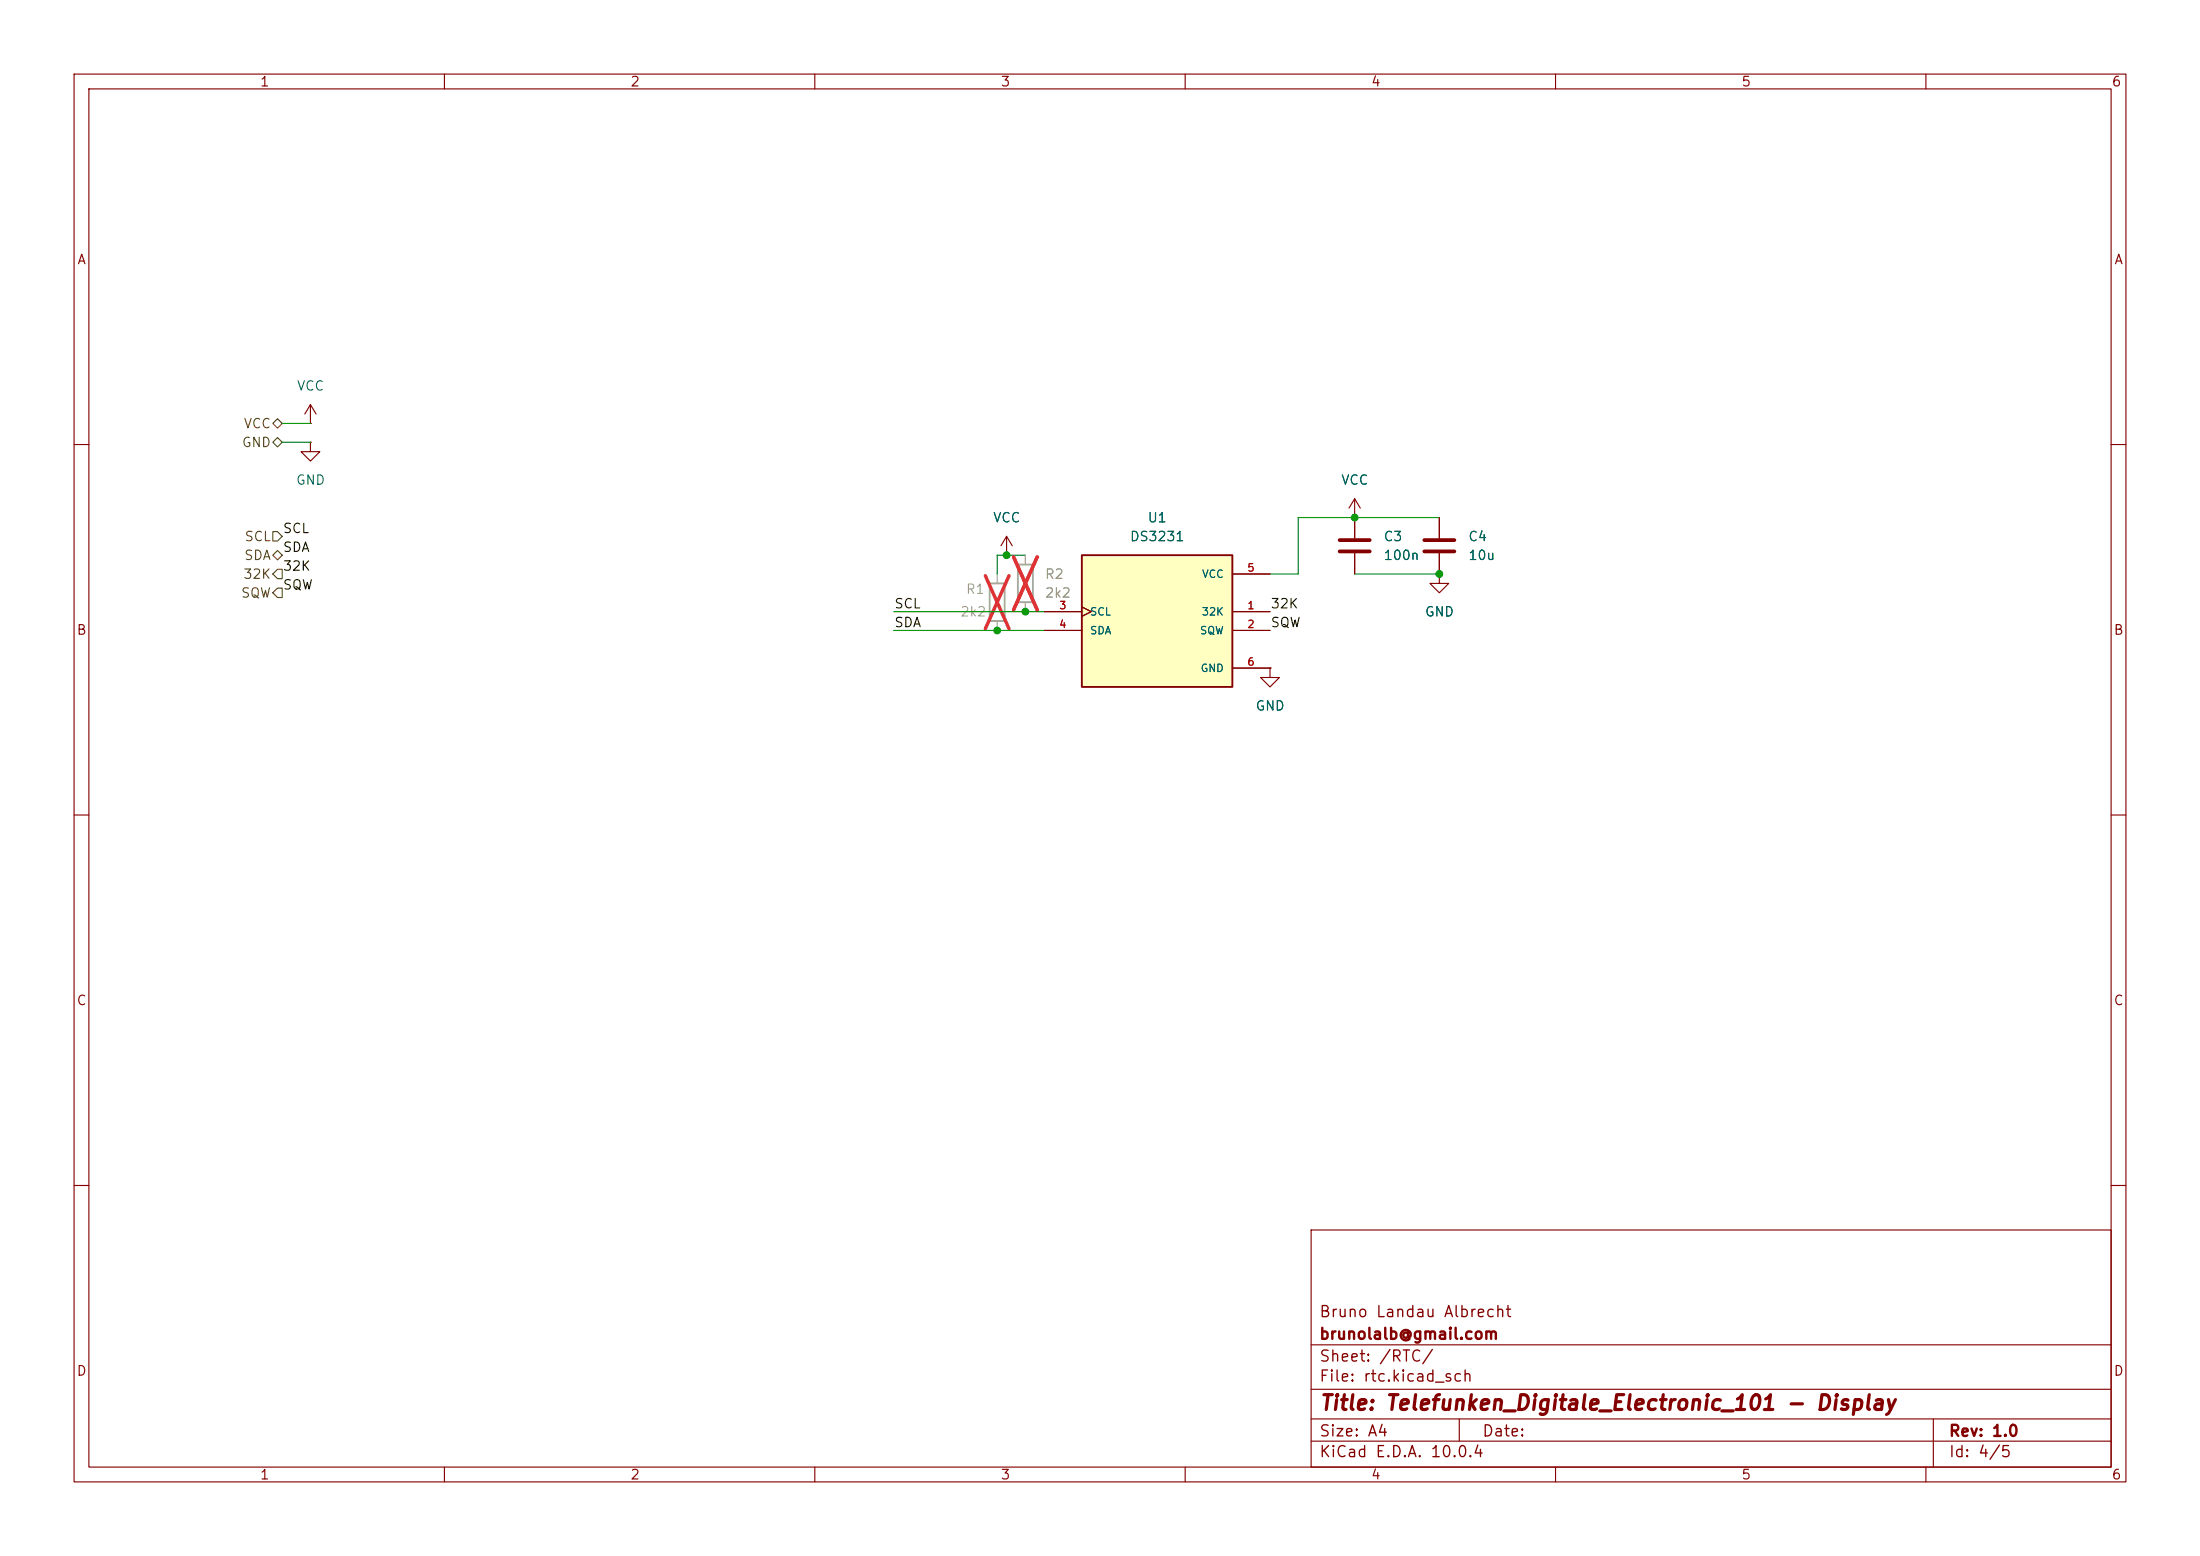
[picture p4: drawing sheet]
(kicad_sch
 (version 20260306)
 (generator "eeschema")
 (generator_version "10.0")
 (paper "A4")
 (title_block
  (title "Telefunken_Digitale_Electronic_101 - Display")
  (rev "1.0")
  (company "brunolalb@gmail.com")
  (comment 1 "Bruno Landau Albrecht"))
 (lib_symbols
  (symbol "Device:C"
   (pin_numbers (hide yes))
   (pin_names
    (offset 0.254)) (exclude_from_sim no) (in_bom yes) (on_board yes)
   (in_pos_files yes)
   (duplicate_pin_numbers_are_jumpers no)
   (property "Reference" "C" (at 0.635 2.54 0) (show_name no) (do_not_autoplace no) (effects (font (size 1.27 1.27)) (justify left)))
   (property "Value" "C" (at 0.635 -2.54 0) (show_name no) (do_not_autoplace no) (effects (font (size 1.27 1.27)) (justify left)))
   (property "Footprint" "" (at 0.9652 -3.81 0) (show_name no) (do_not_autoplace no) (hide yes) (effects (font (size 1.27 1.27))))
   (property "Datasheet" "" (at 0 0 0) (show_name no) (do_not_autoplace no) (hide yes) (effects (font (size 1.27 1.27))))
   (property "Description" "Unpolarized capacitor" (at 0 0 0) (show_name no) (do_not_autoplace no) (hide yes) (effects (font (size 1.27 1.27))))
   (symbol "C_0_1"
    (polyline (pts (xy -2.032 0.762) (xy 2.032 0.762)) (stroke (width 0.508) (type default)) (fill (type none)))
    (polyline (pts (xy -2.032 -0.762) (xy 2.032 -0.762)) (stroke (width 0.508) (type default)) (fill (type none))))
   (symbol "C_1_1"
    (pin passive line (at 0 3.81 270) (length 2.794) (name "" (effects (font (size 1.27 1.27)))) (number "1" (effects (font (size 1.27 1.27)))))
    (pin passive line (at 0 -3.81 90) (length 2.794) (name "" (effects (font (size 1.27 1.27)))) (number "2" (effects (font (size 1.27 1.27))))))
   (embedded_fonts no))
  (symbol "Device:R"
   (pin_numbers (hide yes))
   (pin_names
    (offset 0)) (exclude_from_sim no) (in_bom yes) (on_board yes)
   (in_pos_files yes)
   (duplicate_pin_numbers_are_jumpers no)
   (property "Reference" "R" (at 2.032 0 90) (show_name no) (do_not_autoplace no) (effects (font (size 1.27 1.27))))
   (property "Value" "R" (at 0 0 90) (show_name no) (do_not_autoplace no) (effects (font (size 1.27 1.27))))
   (property "Footprint" "" (at -1.778 0 90) (show_name no) (do_not_autoplace no) (hide yes) (effects (font (size 1.27 1.27))))
   (property "Datasheet" "" (at 0 0 0) (show_name no) (do_not_autoplace no) (hide yes) (effects (font (size 1.27 1.27))))
   (property "Description" "Resistor" (at 0 0 0) (show_name no) (do_not_autoplace no) (hide yes) (effects (font (size 1.27 1.27))))
   (symbol "R_0_1"
    (rectangle (start -1.016 -2.54) (end 1.016 2.54) (stroke (width 0.254) (type default)) (fill (type none))))
   (symbol "R_1_1"
    (pin passive line (at 0 3.81 270) (length 1.27) (name "" (effects (font (size 1.27 1.27)))) (number "1" (effects (font (size 1.27 1.27)))))
    (pin passive line (at 0 -3.81 90) (length 1.27) (name "" (effects (font (size 1.27 1.27)))) (number "2" (effects (font (size 1.27 1.27))))))
   (embedded_fonts no))
  (symbol "RadioWecker:DS3231"
   (pin_names
    (offset 1.016)) (exclude_from_sim no) (in_bom yes) (on_board yes)
   (in_pos_files yes)
   (duplicate_pin_numbers_are_jumpers no)
   (property "Reference" "U" (at -10.16 8.89 0) (show_name no) (do_not_autoplace no) (effects (font (size 1.27 1.27)) (justify left bottom)))
   (property "Value" "DS3231" (at -10.16 -11.43 0) (show_name no) (do_not_autoplace no) (effects (font (size 1.27 1.27)) (justify left top)))
   (property "Footprint" "RadioWecker:DS3231" (at -1.27 -18.288 0) (show_name no) (do_not_autoplace no) (hide yes) (effects (font (size 1.27 1.27)) (justify bottom)))
   (property "Datasheet" "" (at 0 0 0) (show_name no) (do_not_autoplace no) (hide yes) (effects (font (size 1.27 1.27))))
   (property "Description" "DS3231 AT24C32 IIC module precision Real time clock quare memory for Arduino" (at -1.27 -15.494 0) (show_name no) (do_not_autoplace no) (hide yes) (effects (font (size 1.27 1.27)) (justify bottom)))
   (symbol "DS3231_0_0"
    (rectangle (start -10.16 -10.16) (end 10.16 7.62) (stroke (width 0.254) (type default)) (fill (type background)))
    (pin output line (at 15.24 0 180) (length 5.08) (name "32K" (effects (font (size 1.016 1.016)))) (number "1" (effects (font (size 1.016 1.016)))))
    (pin output line (at 15.24 -2.54 180) (length 5.08) (name "SQW" (effects (font (size 1.016 1.016)))) (number "2" (effects (font (size 1.016 1.016)))))
    (pin input clock (at -15.24 0 0) (length 5.08) (name "SCL" (effects (font (size 1.016 1.016)))) (number "3" (effects (font (size 1.016 1.016)))))
    (pin bidirectional line (at -15.24 -2.54 0) (length 5.08) (name "SDA" (effects (font (size 1.016 1.016)))) (number "4" (effects (font (size 1.016 1.016)))))
    (pin power_in line (at 15.24 5.08 180) (length 5.08) (name "VCC" (effects (font (size 1.016 1.016)))) (number "5" (effects (font (size 1.016 1.016)))))
    (pin power_in line (at 15.24 -7.62 180) (length 5.08) (name "GND" (effects (font (size 1.016 1.016)))) (number "6" (effects (font (size 1.016 1.016))))))
   (embedded_fonts no))
  (symbol "power:GND"
   (power global)
   (pin_numbers (hide yes))
   (pin_names
    (offset 0) (hide yes)) (exclude_from_sim no) (in_bom yes) (on_board yes)
   (in_pos_files yes)
   (duplicate_pin_numbers_are_jumpers no)
   (property "Reference" "#PWR" (at 0 -6.35 0) (show_name no) (do_not_autoplace no) (hide yes) (effects (font (size 1.27 1.27))))
   (property "Value" "GND" (at 0 -3.81 0) (show_name no) (do_not_autoplace no) (effects (font (size 1.27 1.27))))
   (property "Footprint" "" (at 0 0 0) (show_name no) (do_not_autoplace no) (hide yes) (effects (font (size 1.27 1.27))))
   (property "Datasheet" "" (at 0 0 0) (show_name no) (do_not_autoplace no) (hide yes) (effects (font (size 1.27 1.27))))
   (property "Description" "Power symbol creates a global label with name \"GND\" , ground" (at 0 0 0) (show_name no) (do_not_autoplace no) (hide yes) (effects (font (size 1.27 1.27))))
   (symbol "GND_0_1"
    (polyline (pts (xy 0 0) (xy 0 -1.27) (xy 1.27 -1.27) (xy 0 -2.54) (xy -1.27 -1.27) (xy 0 -1.27)) (stroke (width 0) (type default)) (fill (type none))))
   (symbol "GND_1_1"
    (pin power_in line (at 0 0 270) (length 0) (name "" (effects (font (size 1.27 1.27)))) (number "1" (effects (font (size 1.27 1.27))))))
   (embedded_fonts no))
  (symbol "power:VCC"
   (power global)
   (pin_numbers (hide yes))
   (pin_names
    (offset 0) (hide yes)) (exclude_from_sim no) (in_bom yes) (on_board yes)
   (in_pos_files yes)
   (duplicate_pin_numbers_are_jumpers no)
   (property "Reference" "#PWR" (at 0 -3.81 0) (show_name no) (do_not_autoplace no) (hide yes) (effects (font (size 1.27 1.27))))
   (property "Value" "VCC" (at 0 3.556 0) (show_name no) (do_not_autoplace no) (effects (font (size 1.27 1.27))))
   (property "Footprint" "" (at 0 0 0) (show_name no) (do_not_autoplace no) (hide yes) (effects (font (size 1.27 1.27))))
   (property "Datasheet" "" (at 0 0 0) (show_name no) (do_not_autoplace no) (hide yes) (effects (font (size 1.27 1.27))))
   (property "Description" "Power symbol creates a global label with name \"VCC\"" (at 0 0 0) (show_name no) (do_not_autoplace no) (hide yes) (effects (font (size 1.27 1.27))))
   (symbol "VCC_0_1"
    (polyline (pts (xy -0.762 1.27) (xy 0 2.54)) (stroke (width 0) (type default)) (fill (type none)))
    (polyline (pts (xy 0 2.54) (xy 0.762 1.27)) (stroke (width 0) (type default)) (fill (type none)))
    (polyline (pts (xy 0 0) (xy 0 2.54)) (stroke (width 0) (type default)) (fill (type none))))
   (symbol "VCC_1_1"
    (pin power_in line (at 0 0 90) (length 0) (name "" (effects (font (size 1.27 1.27)))) (number "1" (effects (font (size 1.27 1.27))))))
   (embedded_fonts no)))
 (junction
  (at 134.62 85.09)
  (diameter 0)
  (color 0 0 0 0))
 (junction
  (at 135.89 74.93)
  (diameter 0)
  (color 0 0 0 0))
 (junction
  (at 138.43 82.55)
  (diameter 0)
  (color 0 0 0 0))
 (junction
  (at 194.31 77.47)
  (diameter 0)
  (color 0 0 0 0))
 (junction
  (at 182.88 69.85)
  (diameter 0)
  (color 0 0 0 0))
 (wire
  (pts (xy 38.1 59.69) (xy 41.91 59.69))
  (stroke (width 0) (type default)))
 (wire
  (pts (xy 134.62 85.09) (xy 140.97 85.09))
  (stroke (width 0) (type default)))
 (wire
  (pts (xy 134.62 74.93) (xy 135.89 74.93))
  (stroke (width 0) (type default)))
 (wire
  (pts (xy 135.89 74.93) (xy 138.43 74.93))
  (stroke (width 0) (type default)))
 (wire
  (pts (xy 171.45 77.47) (xy 175.26 77.47))
  (stroke (width 0) (type default)))
 (wire
  (pts (xy 175.26 77.47) (xy 175.26 69.85))
  (stroke (width 0) (type default)))
 (wire
  (pts (xy 120.65 85.09) (xy 134.62 85.09))
  (stroke (width 0) (type default)))
 (wire
  (pts (xy 182.88 77.47) (xy 194.31 77.47))
  (stroke (width 0) (type default)))
 (wire
  (pts (xy 182.88 69.85) (xy 194.31 69.85))
  (stroke (width 0) (type default)))
 (wire
  (pts (xy 120.65 82.55) (xy 138.43 82.55))
  (stroke (width 0) (type default)))
 (wire
  (pts (xy 175.26 69.85) (xy 182.88 69.85))
  (stroke (width 0) (type default)))
 (wire
  (pts (xy 138.43 82.55) (xy 140.97 82.55))
  (stroke (width 0) (type default)))
 (wire
  (pts (xy 134.62 77.47) (xy 134.62 74.93))
  (stroke (width 0) (type default)))
 (wire
  (pts (xy 38.1 57.15) (xy 41.91 57.15))
  (stroke (width 0) (type default)))
 (label "32K"
  (at 38.1 77.47 0)
  (effects (font (size 1.27 1.27)) (justify left bottom)))
 (label "SCL"
  (at 38.1 72.39 0)
  (effects (font (size 1.27 1.27)) (justify left bottom)))
 (label "SDA"
  (at 120.65 85.09 0)
  (effects (font (size 1.27 1.27)) (justify left bottom)))
 (label "32K"
  (at 171.45 82.55 0)
  (effects (font (size 1.27 1.27)) (justify left bottom)))
 (label "SQW"
  (at 171.45 85.09 0)
  (effects (font (size 1.27 1.27)) (justify left bottom)))
 (label "SCL"
  (at 120.65 82.55 0)
  (effects (font (size 1.27 1.27)) (justify left bottom)))
 (label "SQW"
  (at 38.1 80.01 0)
  (effects (font (size 1.27 1.27)) (justify left bottom)))
 (label "SDA"
  (at 38.1 74.93 0)
  (effects (font (size 1.27 1.27)) (justify left bottom)))
 (hierarchical_label "SQW"
  (shape output)
  (at 38.1 80.01 180)
  (effects (font (size 1.27 1.27)) (justify right)))
 (hierarchical_label "VCC"
  (shape bidirectional)
  (at 38.1 57.15 180)
  (effects (font (size 1.27 1.27)) (justify right)))
 (hierarchical_label "GND"
  (shape bidirectional)
  (at 38.1 59.69 180)
  (effects (font (size 1.27 1.27)) (justify right)))
 (hierarchical_label "SDA"
  (shape bidirectional)
  (at 38.1 74.93 180)
  (effects (font (size 1.27 1.27)) (justify right)))
 (hierarchical_label "SCL"
  (shape input)
  (at 38.1 72.39 180)
  (effects (font (size 1.27 1.27)) (justify right)))
 (hierarchical_label "32K"
  (shape output)
  (at 38.1 77.47 180)
  (effects (font (size 1.27 1.27)) (justify right)))
 (symbol
  (lib_id "power:GND")
  (at 194.31 77.47 0)
  (unit 1)
  (body_style 1)
  (exclude_from_sim no)
  (in_bom yes)
  (on_board yes)
  (in_pos_files yes)
  (dnp no)
  (fields_autoplaced yes)
  (property "Reference" "#PWR013" (at 194.31 83.82 0) (hide yes) (show_name no) (do_not_autoplace no) (effects (font (size 1.27 1.27))))
  (property "Value" "GND" (at 194.31 82.55 0) (show_name no) (do_not_autoplace no) (effects (font (size 1.27 1.27))))
  (property "Footprint" "" (at 194.31 77.47 0) (hide yes) (show_name no) (do_not_autoplace no) (effects (font (size 1.27 1.27))))
  (property "Datasheet" "" (at 194.31 77.47 0) (hide yes) (show_name no) (do_not_autoplace no) (effects (font (size 1.27 1.27))))
  (property "Description" "Power symbol creates a global label with name \"GND\" , ground" (at 194.31 77.47 0) (hide yes) (show_name no) (do_not_autoplace no) (effects (font (size 1.27 1.27))))
  (pin "1"))
 (symbol
  (lib_id "power:VCC")
  (at 182.88 69.85 0)
  (unit 1)
  (body_style 1)
  (exclude_from_sim no)
  (in_bom yes)
  (on_board yes)
  (in_pos_files yes)
  (dnp no)
  (fields_autoplaced yes)
  (property "Reference" "#PWR012" (at 182.88 73.66 0) (hide yes) (show_name no) (do_not_autoplace no) (effects (font (size 1.27 1.27))))
  (property "Value" "VCC" (at 182.88 64.77 0) (show_name no) (do_not_autoplace no) (effects (font (size 1.27 1.27))))
  (property "Footprint" "" (at 182.88 69.85 0) (hide yes) (show_name no) (do_not_autoplace no) (effects (font (size 1.27 1.27))))
  (property "Datasheet" "" (at 182.88 69.85 0) (hide yes) (show_name no) (do_not_autoplace no) (effects (font (size 1.27 1.27))))
  (property "Description" "Power symbol creates a global label with name \"VCC\"" (at 182.88 69.85 0) (hide yes) (show_name no) (do_not_autoplace no) (effects (font (size 1.27 1.27))))
  (pin "1"))
 (symbol
  (lib_id "power:GND")
  (at 41.91 59.69 0)
  (unit 1)
  (body_style 1)
  (exclude_from_sim no)
  (in_bom yes)
  (on_board yes)
  (in_pos_files yes)
  (dnp no)
  (fields_autoplaced yes)
  (property "Reference" "#PWR09" (at 41.91 66.04 0) (hide yes) (show_name no) (do_not_autoplace no) (effects (font (size 1.27 1.27))))
  (property "Value" "GND" (at 41.91 64.77 0) (show_name no) (do_not_autoplace no) (effects (font (size 1.27 1.27))))
  (property "Footprint" "" (at 41.91 59.69 0) (hide yes) (show_name no) (do_not_autoplace no) (effects (font (size 1.27 1.27))))
  (property "Datasheet" "" (at 41.91 59.69 0) (hide yes) (show_name no) (do_not_autoplace no) (effects (font (size 1.27 1.27))))
  (property "Description" "Power symbol creates a global label with name \"GND\" , ground" (at 41.91 59.69 0) (hide yes) (show_name no) (do_not_autoplace no) (effects (font (size 1.27 1.27))))
  (pin "1"))
 (symbol
  (lib_id "Device:C")
  (at 182.88 73.66 0)
  (unit 1)
  (body_style 1)
  (exclude_from_sim no)
  (in_bom yes)
  (on_board yes)
  (in_pos_files yes)
  (dnp no)
  (fields_autoplaced yes)
  (property "Reference" "C3" (at 186.69 72.3899 0) (show_name no) (do_not_autoplace no) (effects (font (size 1.27 1.27)) (justify left)))
  (property "Value" "100n" (at 186.69 74.9299 0) (show_name no) (do_not_autoplace no) (effects (font (size 1.27 1.27)) (justify left)))
  (property "Footprint" "Capacitor_SMD:C_0603_1608Metric_Pad1.08x0.95mm_HandSolder" (at 183.8452 77.47 0) (hide yes) (show_name no) (do_not_autoplace no) (effects (font (size 1.27 1.27))))
  (property "Datasheet" "" (at 182.88 73.66 0) (hide yes) (show_name no) (do_not_autoplace no) (effects (font (size 1.27 1.27))))
  (property "Description" "Unpolarized capacitor" (at 182.88 73.66 0) (hide yes) (show_name no) (do_not_autoplace no) (effects (font (size 1.27 1.27))))
  (pin "2")
  (pin "1"))
 (symbol
  (lib_id "power:VCC")
  (at 135.89 74.93 0)
  (unit 1)
  (body_style 1)
  (exclude_from_sim no)
  (in_bom yes)
  (on_board yes)
  (in_pos_files yes)
  (dnp no)
  (fields_autoplaced yes)
  (property "Reference" "#PWR010" (at 135.89 78.74 0) (hide yes) (show_name no) (do_not_autoplace no) (effects (font (size 1.27 1.27))))
  (property "Value" "VCC" (at 135.89 69.85 0) (show_name no) (do_not_autoplace no) (effects (font (size 1.27 1.27))))
  (property "Footprint" "" (at 135.89 74.93 0) (hide yes) (show_name no) (do_not_autoplace no) (effects (font (size 1.27 1.27))))
  (property "Datasheet" "" (at 135.89 74.93 0) (hide yes) (show_name no) (do_not_autoplace no) (effects (font (size 1.27 1.27))))
  (property "Description" "Power symbol creates a global label with name \"VCC\"" (at 135.89 74.93 0) (hide yes) (show_name no) (do_not_autoplace no) (effects (font (size 1.27 1.27))))
  (pin "1"))
 (symbol
  (lib_id "Device:R")
  (at 138.43 78.74 0)
  (unit 1)
  (body_style 1)
  (exclude_from_sim no)
  (in_bom yes)
  (on_board yes)
  (in_pos_files yes)
  (dnp yes)
  (fields_autoplaced yes)
  (property "Reference" "R2" (at 140.97 77.4699 0) (show_name no) (do_not_autoplace no) (effects (font (size 1.27 1.27)) (justify left)))
  (property "Value" "2k2" (at 140.97 80.0099 0) (show_name no) (do_not_autoplace no) (effects (font (size 1.27 1.27)) (justify left)))
  (property "Footprint" "Resistor_SMD:R_0603_1608Metric_Pad0.98x0.95mm_HandSolder" (at 136.652 78.74 90) (hide yes) (show_name no) (do_not_autoplace no) (effects (font (size 1.27 1.27))))
  (property "Datasheet" "" (at 138.43 78.74 0) (hide yes) (show_name no) (do_not_autoplace no) (effects (font (size 1.27 1.27))))
  (property "Description" "Resistor" (at 138.43 78.74 0) (hide yes) (show_name no) (do_not_autoplace no) (effects (font (size 1.27 1.27))))
  (pin "1")
  (pin "2"))
 (symbol
  (lib_id "Device:C")
  (at 194.31 73.66 0)
  (unit 1)
  (body_style 1)
  (exclude_from_sim no)
  (in_bom yes)
  (on_board yes)
  (in_pos_files yes)
  (dnp no)
  (fields_autoplaced yes)
  (property "Reference" "C4" (at 198.12 72.3899 0) (show_name no) (do_not_autoplace no) (effects (font (size 1.27 1.27)) (justify left)))
  (property "Value" "10u" (at 198.12 74.9299 0) (show_name no) (do_not_autoplace no) (effects (font (size 1.27 1.27)) (justify left)))
  (property "Footprint" "Capacitor_SMD:C_0805_2012Metric_Pad1.18x1.45mm_HandSolder" (at 195.2752 77.47 0) (hide yes) (show_name no) (do_not_autoplace no) (effects (font (size 1.27 1.27))))
  (property "Datasheet" "" (at 194.31 73.66 0) (hide yes) (show_name no) (do_not_autoplace no) (effects (font (size 1.27 1.27))))
  (property "Description" "Unpolarized capacitor" (at 194.31 73.66 0) (hide yes) (show_name no) (do_not_autoplace no) (effects (font (size 1.27 1.27))))
  (pin "2")
  (pin "1"))
 (symbol
  (lib_id "RadioWecker:DS3231")
  (at 156.21 82.55 0)
  (unit 1)
  (body_style 1)
  (exclude_from_sim no)
  (in_bom yes)
  (on_board yes)
  (in_pos_files yes)
  (dnp no)
  (fields_autoplaced yes)
  (property "Reference" "U1" (at 156.21 69.85 0) (show_name no) (do_not_autoplace no) (effects (font (size 1.27 1.27))))
  (property "Value" "DS3231" (at 156.21 72.39 0) (show_name no) (do_not_autoplace no) (effects (font (size 1.27 1.27))))
  (property "Footprint" "RadioWecker:DS3231" (at 154.94 100.838 0) (hide yes) (show_name no) (do_not_autoplace no) (effects (font (size 1.27 1.27)) (justify bottom)))
  (property "Datasheet" "" (at 156.21 82.55 0) (hide yes) (show_name no) (do_not_autoplace no) (effects (font (size 1.27 1.27))))
  (property "Description" "DS3231 AT24C32 IIC module precision Real time clock quare memory for Arduino" (at 154.94 98.044 0) (hide yes) (show_name no) (do_not_autoplace no) (effects (font (size 1.27 1.27)) (justify bottom)))
  (pin "5")
  (pin "4")
  (pin "2")
  (pin "3")
  (pin "6")
  (pin "1"))
 (symbol
  (lib_id "power:GND")
  (at 171.45 90.17 0)
  (unit 1)
  (body_style 1)
  (exclude_from_sim no)
  (in_bom yes)
  (on_board yes)
  (in_pos_files yes)
  (dnp no)
  (fields_autoplaced yes)
  (property "Reference" "#PWR011" (at 171.45 96.52 0) (hide yes) (show_name no) (do_not_autoplace no) (effects (font (size 1.27 1.27))))
  (property "Value" "GND" (at 171.45 95.25 0) (show_name no) (do_not_autoplace no) (effects (font (size 1.27 1.27))))
  (property "Footprint" "" (at 171.45 90.17 0) (hide yes) (show_name no) (do_not_autoplace no) (effects (font (size 1.27 1.27))))
  (property "Datasheet" "" (at 171.45 90.17 0) (hide yes) (show_name no) (do_not_autoplace no) (effects (font (size 1.27 1.27))))
  (property "Description" "Power symbol creates a global label with name \"GND\" , ground" (at 171.45 90.17 0) (hide yes) (show_name no) (do_not_autoplace no) (effects (font (size 1.27 1.27))))
  (pin "1"))
 (symbol
  (lib_id "power:VCC")
  (at 41.91 57.15 0)
  (unit 1)
  (body_style 1)
  (exclude_from_sim no)
  (in_bom yes)
  (on_board yes)
  (in_pos_files yes)
  (dnp no)
  (fields_autoplaced yes)
  (property "Reference" "#PWR08" (at 41.91 60.96 0) (hide yes) (show_name no) (do_not_autoplace no) (effects (font (size 1.27 1.27))))
  (property "Value" "VCC" (at 41.91 52.07 0) (show_name no) (do_not_autoplace no) (effects (font (size 1.27 1.27))))
  (property "Footprint" "" (at 41.91 57.15 0) (hide yes) (show_name no) (do_not_autoplace no) (effects (font (size 1.27 1.27))))
  (property "Datasheet" "" (at 41.91 57.15 0) (hide yes) (show_name no) (do_not_autoplace no) (effects (font (size 1.27 1.27))))
  (property "Description" "Power symbol creates a global label with name \"VCC\"" (at 41.91 57.15 0) (hide yes) (show_name no) (do_not_autoplace no) (effects (font (size 1.27 1.27))))
  (pin "1"))
 (symbol
  (lib_id "Device:R")
  (at 134.62 81.28 0)
  (unit 1)
  (body_style 1)
  (exclude_from_sim no)
  (in_bom yes)
  (on_board yes)
  (in_pos_files yes)
  (dnp yes)
  (property "Reference" "R1" (at 130.302 79.502 0) (show_name no) (do_not_autoplace no) (effects (font (size 1.27 1.27)) (justify left)))
  (property "Value" "2k2" (at 129.54 82.55 0) (show_name no) (do_not_autoplace no) (effects (font (size 1.27 1.27)) (justify left)))
  (property "Footprint" "Resistor_SMD:R_0603_1608Metric_Pad0.98x0.95mm_HandSolder" (at 132.842 81.28 90) (hide yes) (show_name no) (do_not_autoplace no) (effects (font (size 1.27 1.27))))
  (property "Datasheet" "" (at 134.62 81.28 0) (hide yes) (show_name no) (do_not_autoplace no) (effects (font (size 1.27 1.27))))
  (property "Description" "Resistor" (at 134.62 81.28 0) (hide yes) (show_name no) (do_not_autoplace no) (effects (font (size 1.27 1.27))))
  (pin "2")
  (pin "1")))
